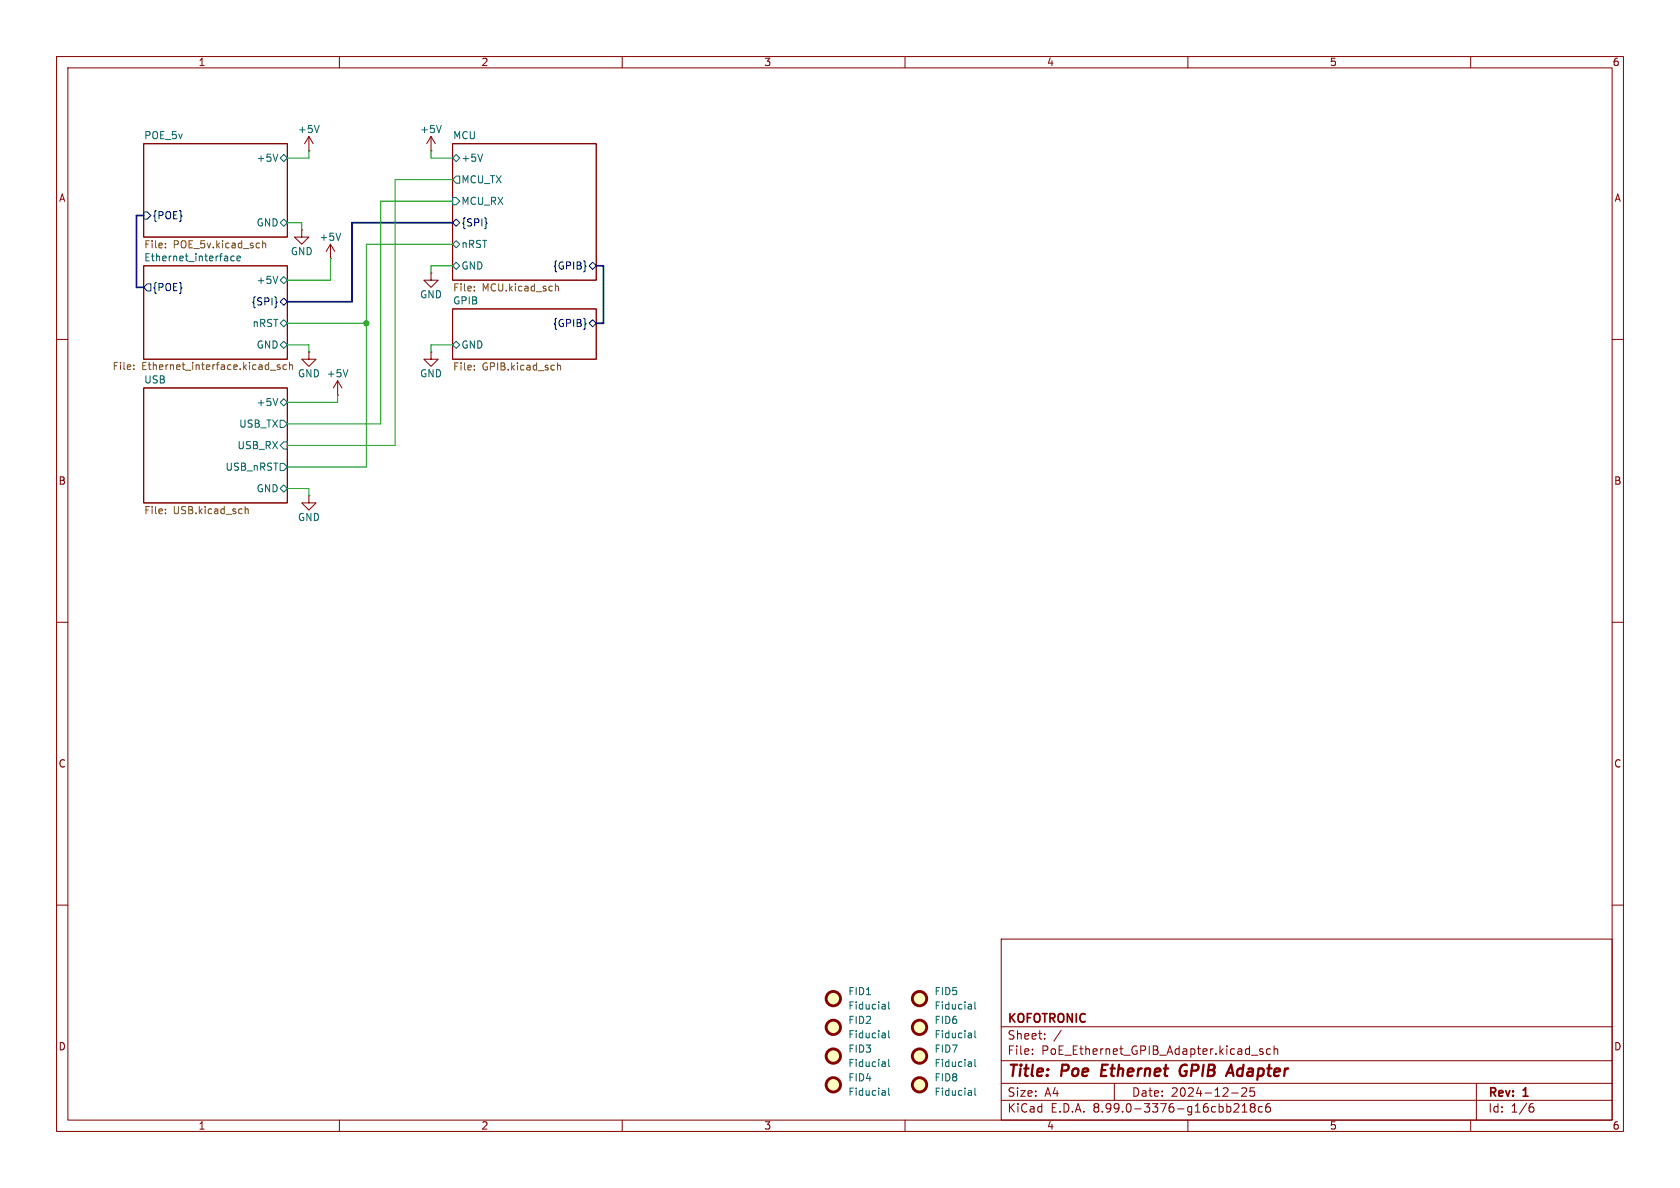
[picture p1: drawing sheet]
<svg xmlns="http://www.w3.org/2000/svg" width="297mm" height="210mm" viewBox="0 0 297 210" stroke-linecap="round" stroke-linejoin="round" font-family="sans-serif">
<g fill="none" stroke="#840000" stroke-width=".18">
<path d="M10 10h277v190h-277zM12 12h273v186h-273zM60 10v2M110 10v2M160 10v2M210 10v2M260 10v2M25.4 25.4h25.4v16.5h-25.4zM54.6 26.7h.1M54.6 24.1l-.8 1.3M54.6 24.1l.8 1.3M54.6 24.1v2.6"/>
<path d="M76.2 26.7h.1M76.2 24.1l-.8 1.3M76.2 24.1l.8 1.3M76.2 24.1v2.6M80 25.4h25.4v24.1h-25.4zM25.4 47h25.4v16.5h-25.4zM53.3 40.6v1.3h1.3l-1.3 1.3-1.2-1.3h1.2M53.3 40.6h.1M58.4 45.7h.1M58.4 43.2l-.7 1.3M58.4 43.2l.8 1.3M58.4 43.2v2.5"/>
<path d="M76.2 48.3v1.2h1.3l-1.3 1.3-1.3-1.3h1.3M76.2 48.3h.1M80 54.6h25.4v8.9h-25.4zM10 60h2M25.4 68.6h25.4v20.3h-25.4zM54.6 62.2v1.3h1.3l-1.3 1.3-1.3-1.3h1.3M54.6 62.2h.1M59.7 69.9h.1M59.7 67.3l-.8 1.3M59.7 67.3l.8 1.3M59.7 67.3v2.6M76.2 62.2v1.3h1.3l-1.3 1.3-1.3-1.3h1.3"/>
<path d="M76.2 62.2h.1M285 60h2M54.6 87.6v1.3h1.3l-1.3 1.3-1.3-1.3h1.3M54.6 87.6h.1M10 110h2M285 110h2M10 160h2M177 166h108v32h-108zM285 160h2M60 198v2M110 198v2M160 198v2"/>
<path d="M177 194.5h108M177 191.5h108M177 187.5h108M177 181.5h108M182.5 186.3v.1M182.5 185.5v.1M184.7 183.6v.1M184.7 182.8v.1M187.6 182.1l-1.3 2M197 191.5v3M210 198v2M217.7 193.2h1.2"/>
<path d="M218.2 195.2l.5-.1 .3 .1v.3l-.9 1.1h.9M219.6 196.6h.9M219.6 195.5l.4-.4v1.5M220.3 192.4v.5l-.8 .9h.9M221 192.3v.7l.2-.1h.5l.1 .6-.3 .3-.5-.1M221.2 186.5h1.2M221.3 195.7l-.3-.2 .3-.4 .4 .1 .2 .2-.3 .3M221.3 195.7l-.3 .3 .1 .5 .2 .1 .4-.1 .2-.2-.1-.4-.2-.2M221.3 195.7h.3M223.2 195.7l-.5-.1-.2 .3v.4l.1 .2h.6M223.2 185.5l-.3-.1-.2 .2v.2l.5 .2v.3h-.5M224.5 195.1a.59 .59 0 0 0-.8 .6v.6l.2 .2 .4 .1 .2-.1 .1-.5-.1-.3h-.5l-.3 .3"/>
<path d="M224.6 185.5l-.4-.1-.3 .3v.4l.1 .2h.6M225.2 185.5l.3-.1 .3 .1 .1 .9M225.2 184.9v1.5M260 198v2M261 191.5v6.5M270.6 195.7h.4l.2 .3-.1 .5-.5 .1M271 195.1l-.4 .1"/>
</g>
<path d="M194.9 188.2l-.3 2h1M209.4 189.4h.4M209.6 188.2a1.13 1.13 0 0 0-1 .7 1.13 1.13 0 0 0 .2 1.2l.3 .1 .5-.1" fill="none" stroke="#840000" stroke-width=".4"/>
<g fill="none" stroke="#006464" stroke-width=".18">
<path d="M49.1 27.2l-.4 1.3M49.5 27.9l.7-.6 .6 .6-.6 .7zM49.5 39.4l.7-.7 .6 .7-.6 .6zM56.4 22.2l-.4 1.2M78 22.2l-.4 1.2M80 34.9h.6l.7 .7-.7 .6h-.6zM80 27.9l.6-.6 .7 .6-.7 .7zM80.6 31.1h.7v1.3h-.7l-.6-.6zM85.3 27.2l-.4 1.3M41.4 45.3h-.4l-.2 .2 .1 .6h.5M41.9 45.7l.6-.1-.1-.3h-.3l-.2 .1v.7h.5M49.1 48.8l-.4 1.3"/>
<path d="M49.5 49.5l.7-.6 .6 .6-.6 .7zM49.5 57.2l.7-.7 .6 .7-.6 .6zM60.2 41.2l-.4 1.3M80 47l.6-.6 .7 .6-.7 .6zM80.6 42.5l.7 .7-.7 .6-.6-.6zM49.1 70.4l-.4 1.3M49.5 61l.7-.7 .6 .7-.6 .6zM49.5 71.1l.7-.6 .6 .6-.6 .7zM49.5 74.3h.7l.6 .6-.6 .7h-.7zM50.2 78.1h.6v1.3h-.6l-.7-.7zM61.5 65.3l-.4 1.3M80 61l.6-.7 .7 .7-.7 .6z"/>
<path d="M49.5 86.4l.7-.7 .6 .7-.6 .6zM49.5 81.9h.7l.6 .7-.6 .6h-.7zM156.4 177.6l.1 .8M156.5 178.3l-.1 .1M156.5 177.8l-.1 .1M157.1 177.1v1.1l.2 .2M171.7 177.6v.8M171.7 178.3l-.1 .1M171.7 177.8l-.1 .1M172.3 177.1v1.1l.2 .2M156.4 182.7l.1 .8M156.4 187.8l.1 .7"/>
<path d="M156.4 192.8l.1 .8M156.5 193.6h-.1M156.5 193.1h-.1M156.5 183.4l-.1 .1M156.5 182.9l-.1 .1M156.5 188.5h-.1M156.5 188l-.1 .1M157.1 192.3v1.1l.2 .2M157.1 182.2v1.1l.2 .2M157.1 187.3v1.1l.2 .1M171.7 182.7v.8M171.7 187.8v.7"/>
<path d="M171.7 192.8v.8M171.7 193.6h-.1M171.7 193.1h-.1M171.7 188.5h-.1M171.7 188l-.1 .1M171.7 183.4l-.1 .1M171.7 182.9l-.1 .1M172.3 192.3v1.1l.2 .2M172.3 182.2v1.1l.2 .2M172.3 187.3v1.1l.2 .1"/>
</g>
<path d="M25.4 37.5h.6l.7 .6-.7 .6h-.6zM80 39.4l.6-.7 .7 .7-.7 .6zM86 39.4l.1 .1h-.1M26 50.2h.7v1.2h-.7l-.6-.6zM48.9 53.4h.1l-.1 .1M49.5 53.3l.7-.6 .6 .6-.6 .7zM103.5 57.2h.1l-.1 .1M103.5 47l.1 .1h-.1M104.1 57.2l.7-.7 .6 .7-.6 .6zM104.1 47l.7-.6 .6 .6-.6 .6z" fill="none" stroke="#000084" stroke-width=".18"/>
<g fill="none" stroke="#725600" stroke-width=".18">
<path d="M29.2 43.7v.1M29.2 43v.2M46.4 42.5v1.3M46.4 43.1l.2-.1h.3l.1 .8M83.9 50.7v.1M83.9 51.3v.1M98.2 50.2v1.2M98.2 50.7l.2-.1 .3 .1v.7M23.7 65.2v.1M23.7 64.5v.2M47.8 65.5h1M49.5 64.5h-.3l-.2 .2 .1 .1 .4 .2v.3h-.5"/>
<path d="M50.6 64.5h-.3l-.3 .2 .2 .6h.4M51.2 64.6l.2-.1h.3v.8M51.2 64.1v1.2M83.9 65.3v.1M83.9 64.6v.1M98.6 64.1v1.3M98.6 64.7l.1-.1h.3l.1 .8M29.2 90v.1M29.2 90.7v.1M43.3 89.5v1.3M43.3 90.1l.2-.1h.3l.1 .8"/>
</g>
<g fill="#ffffc2" stroke="#ffffc2" stroke-width=".18">
<circle cx="147.3" cy="191.8" r="1.27"/>
<circle cx="147.3" cy="181.6" r="1.27"/>
<circle cx="147.3" cy="186.7" r="1.27"/>
<circle cx="147.3" cy="176.5" r="1.27"/>
<circle cx="162.6" cy="191.8" r="1.27"/>
<circle cx="162.6" cy="186.7" r="1.27"/>
<circle cx="162.6" cy="181.6" r="1.27"/>
<circle cx="162.6" cy="176.5" r="1.27"/>
</g>
<g fill="none" stroke="#840000" stroke-width=".51">
<circle cx="147.3" cy="176.5" r="1.27"/>
<circle cx="162.6" cy="176.5" r="1.27"/>
<circle cx="147.3" cy="186.7" r="1.27"/>
<circle cx="147.3" cy="191.8" r="1.27"/>
<circle cx="147.3" cy="181.6" r="1.27"/>
<circle cx="162.6" cy="186.7" r="1.27"/>
<circle cx="162.6" cy="191.8" r="1.27"/>
<circle cx="162.6" cy="181.6" r="1.27"/>
</g>
<path d="M25.4 38.1h-1.3v12.7h1.3M80 39.4h-17.8v13.9h-11.4M105.4 47h1.3v10.2h-1.3" fill="none" stroke="#000084" stroke-width=".3"/>
<g fill="none" stroke="#009600" stroke-width=".18">
<path d="M50.8 39.4h2.5v1.2M54.6 26.7v1.2h-3.8M76.2 26.7v1.2h3.8M80 31.8h-10.2v46.9h-19M80 35.6h-12.7v39.3h-16.5M50.8 57.2h14M58.4 45.7v3.8h-7.6M80 47h-3.8v1.3M80 43.2h-15.2v39.4h-14M50.8 61h3.8v1.2M59.7 69.9v1.2h-8.9M80 61h-3.8v1.2"/>
<path d="M50.8 86.4h3.8v1.2"/>
</g>
<circle cx="64.8" cy="57.2" r=".46" fill="#009600" stroke="#009600" stroke-width=".18"/>
<g font-size="2.8" fill="#840000">
<text x="178" y="190.9">Title:</text>
<text x="187.7" y="190.9">Poe</text>
<text x="195.5" y="190.9">Ethernet</text>
<text x="210.2" y="190.9">GPIB</text>
<text x="219.5" y="190.9">Adapter</text>
</g>
<g font-size="2.1" fill="#840000">
<text x="178" y="184">Sheet:</text>
<text x="178" y="181.2">KOFOTRONIC</text>
<text x="178" y="186.7">File:</text>
<text x="184.1" y="186.7">PoE_Ethernet_GPIB_Adapter.kicad_sch</text>
<text x="178" y="196.9">KiCad</text>
<text x="178" y="194.1">Size:</text>
<text x="184.7" y="194.1">A4</text>
<text x="185.7" y="196.9">E.D.A.</text>
<text x="193.3" y="196.9">8.99.0-3376-g16cbb218c6</text>
<text x="200" y="194.1">Date:</text>
<text x="207" y="194.1">2024-12-25</text>
<text x="263" y="194.3">Rev:</text>
<text x="263" y="196.9">Id:</text>
<text x="267.1" y="196.9">1/6</text>
<text x="269.4" y="194.3">1</text>
</g>
<g font-size="1.8" fill="#840000">
<text x="35" y="11.9">1</text>
<text x="85" y="11.9">2</text>
<text x="135" y="11.9">3</text>
<text x="185" y="11.9">4</text>
<text x="235" y="11.9">5</text>
<text x="285" y="11.9">6</text>
<text x="10.3" y="35.9">A</text>
<text x="285.3" y="35.9">A</text>
<text x="10.3" y="85.9">B</text>
<text x="285.3" y="85.9">B</text>
<text x="10.3" y="135.9">C</text>
<text x="285.3" y="135.9">C</text>
<text x="10.3" y="185.9">D</text>
<text x="285.3" y="185.9">D</text>
<text x="35" y="199.9">1</text>
<text x="85" y="199.9">2</text>
<text x="135" y="199.9">3</text>
<text x="185" y="199.9">4</text>
<text x="235" y="199.9">5</text>
<text x="285" y="199.9">6</text>
</g>
<g font-size="1.8" fill="#006464">
<text x="52.6" y="23.7">+5V</text>
<text x="74.2" y="23.7">+5V</text>
<text x="25.4" y="24.7">POE_5v</text>
<text x="45.3" y="28.8">+5V</text>
<text x="80" y="24.7">MCU</text>
<text x="81.5" y="28.8">+5V</text>
<text x="81.5" y="32.6">MCU_TX</text>
<text x="45.3" y="40.2">GND</text>
<text x="81.5" y="36.4">MCU_RX</text>
<text x="25.4" y="44.2">File:</text>
<text x="25.4" y="46.3">Ethernet_interface</text>
<text x="51.3" y="45.3">GND</text>
<text x="56.4" y="42.8">+5V</text>
<text x="81.5" y="47.9">GND</text>
<text x="81.5" y="44">nRST</text>
<text x="45.3" y="50.4">+5V</text>
<text x="74.2" y="52.9">GND</text>
<text x="80" y="53.9">GPIB</text>
<text x="44.5" y="58">nRST</text>
<text x="45.3" y="61.8">GND</text>
<text x="81.5" y="61.8">GND</text>
<text x="25.4" y="67.9">USB</text>
<text x="45.3" y="72">+5V</text>
<text x="52.6" y="66.9">GND +5V</text>
<text x="74.2" y="66.9">GND</text>
<text x="42.2" y="75.8">USB_TX</text>
<text x="39.8" y="83.4">USB_nRST</text>
<text x="41.9" y="79.6">USB_RX</text>
<text x="45.3" y="87.2">GND</text>
<text x="52.6" y="92.3">GND</text>
<text x="149.9" y="176.1">FID1</text>
<text x="149.9" y="178.7">Fiducial</text>
<text x="165.1" y="176.1">FID5</text>
<text x="165.1" y="178.7">Fiducial</text>
<text x="149.9" y="181.2">FID2</text>
<text x="149.9" y="183.7">Fiducial</text>
<text x="165.1" y="181.2">FID6</text>
<text x="165.1" y="183.7">Fiducial</text>
<text x="149.9" y="191.4">FID4</text>
<text x="149.9" y="186.3">FID3</text>
<text x="149.9" y="188.8">Fiducial</text>
<text x="165.1" y="191.4">FID8</text>
<text x="165.1" y="186.3">FID7</text>
<text x="165.1" y="188.8">Fiducial</text>
<text x="149.9" y="193.9">Fiducial</text>
<text x="165.1" y="193.9">Fiducial</text>
</g>
<g font-size="1.8" fill="#000084">
<text x="26.9" y="39">{POE}</text>
<text x="81.5" y="40.2">{SPI}</text>
<text x="97.6" y="47.9">{GPIB}</text>
<text x="26.9" y="51.7">{POE}</text>
<text x="44.4" y="54.2">{SPI}</text>
<text x="97.6" y="58">{GPIB}</text>
</g>
<g font-size="1.8" fill="#725600">
<text x="30.6" y="44.2">POE_5v.kicad_sch</text>
<text x="80" y="51.8">File:</text>
<text x="85.2" y="51.8">MCU.kicad_sch</text>
<text x="19.8" y="65.7">File:</text>
<text x="25" y="65.7">Ethernet_interface.kicad_sch</text>
<text x="80" y="65.8">File:</text>
<text x="85.2" y="65.8">GPIB.kicad_sch</text>
<text x="25.4" y="91.2">File:</text>
<text x="30.6" y="91.2">USB.kicad_sch</text>
</g>
</svg>
